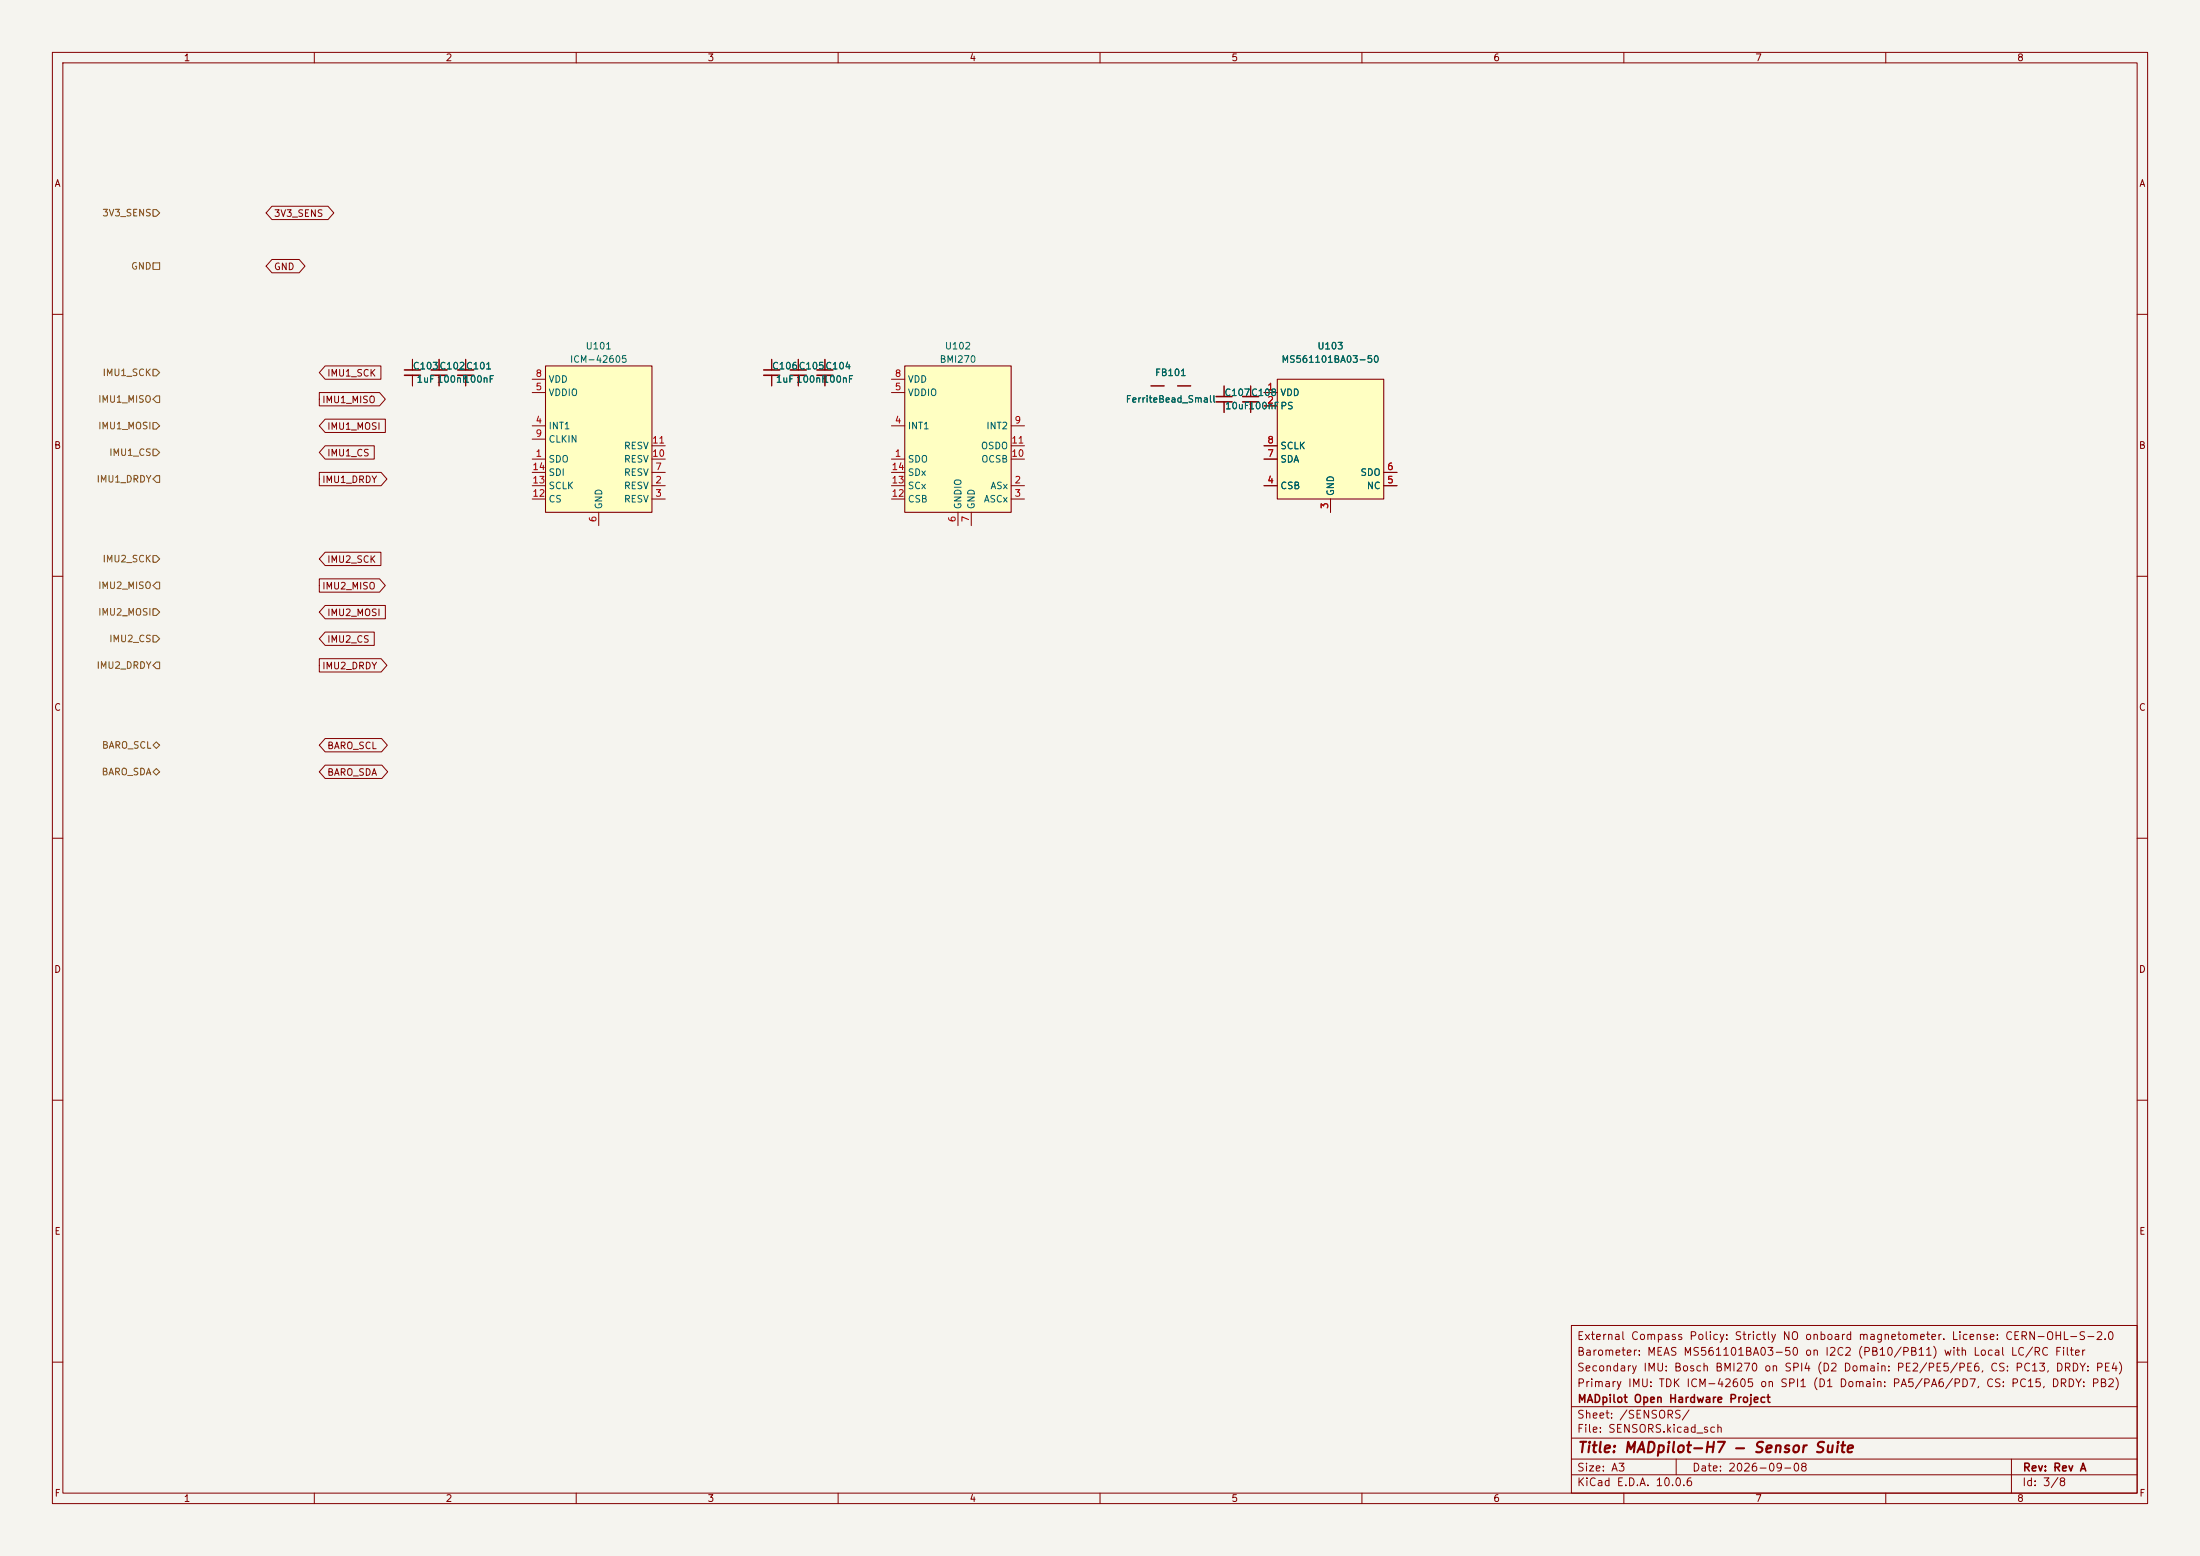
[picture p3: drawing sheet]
<svg xmlns="http://www.w3.org/2000/svg" width="420mm" height="297mm" viewBox="0 0 420 297" stroke-linecap="round" stroke-linejoin="round" font-family="sans-serif">
<path d="M0 0h420v297h-420z" fill="#f5f4ef" stroke="#f5f4ef" stroke-width=".19"/>
<g fill="none" stroke="#840000" stroke-width=".19">
<path d="M10 10h400v277h-400zM12 12h396v273h-396zM60 10v2M110 10v2M160 10v2M210 10v2M260 10v2M310 10v2M360 10v2M10 60h2M83.8 68.6v2M83.8 71.6v2.1"/>
<path d="M88.9 68.6v2M88.9 71.6v2.1M219.7 73.7h2.5M224.8 73.7h2.5M233.7 73.7v2M233.7 76.7v2M238.8 73.7v2M238.8 76.7v2M408 60h2M10 110h2M408 110h2M10 160h2"/>
<path d="M408 160h2M10 210h2M408 210h2M300 253h108v32h-108zM10 260h2M300 278.5h108M300 274.5h108M300 268.5h108M320 278.5v3M384 278.5v6.5M408 260h2M60 285v2"/>
<path d="M110 285v2M160 285v2M210 285v2M260 285v2M300 281.5h108M310 285v2M360 285v2"/>
</g>
<path d="M82.3 70.6h3M82.3 71.6h3M87.4 70.6h3M87.4 71.6h3M232.2 75.7h3M232.2 76.7h3M237.2 75.7h3.1M237.2 76.7h3.1" fill="none" stroke="#840000" stroke-width=".3"/>
<path d="M104.1 69.9h20.4v27.9h-20.4z" fill="#ffffc2"/>
<path d="M104.1 69.9h20.4v27.9h-20.4z" fill="none" stroke="#840000" stroke-width=".2"/>
<g fill="none" stroke="#840000" stroke-width=".19">
<path d="M78.7 68.6v2M78.7 71.6v2.1M101.6 74.9h2.5M101.6 72.4h2.5M147.3 68.6v2M147.3 71.6v2.1M152.4 68.6v2M152.4 71.6v2.1M101.6 87.6h2.5M101.6 92.7h2.5M101.6 95.3h2.5M101.6 81.3h2.5"/>
<path d="M101.6 90.2h2.5M101.6 83.8h2.5M114.3 97.8v2.5M124.5 87.6h2.5M124.5 92.7h2.5M124.5 95.3h2.5M124.5 90.2h2.5M124.5 85.1h2.5"/>
</g>
<path d="M77.2 70.6h3.1M77.2 71.6h3.1M145.8 70.6h3M145.8 71.6h3M150.9 70.6h3M150.9 71.6h3" fill="none" stroke="#840000" stroke-width=".3"/>
<path d="M172.7 69.9h20.3v27.9h-20.3z" fill="#ffffc2"/>
<path d="M172.7 69.9h20.3v27.9h-20.3z" fill="none" stroke="#840000" stroke-width=".2"/>
<g fill="none" stroke="#840000" stroke-width=".19">
<path d="M157.5 68.6v2M157.5 71.6v2.1M170.2 74.9h2.5M170.2 72.4h2.5M170.2 87.6h2.5M170.2 92.7h2.5M170.2 95.3h2.5M170.2 81.3h2.5M170.2 90.2h2.5M182.9 97.8v2.5M185.4 97.8v2.5M193 87.6h2.6"/>
<path d="M193 92.7h2.6M193 95.3h2.6M193 81.3h2.6M193 85.1h2.6"/>
</g>
<path d="M156 70.6h3M156 71.6h3" fill="none" stroke="#840000" stroke-width=".3"/>
<path d="M243.8 72.4h20.4v22.9h-20.4z" fill="#ffffc2"/>
<path d="M243.8 72.4h20.4v22.9h-20.4z" fill="none" stroke="#840000" stroke-width=".2"/>
<g fill="none" stroke="#840000" stroke-width=".19">
<path d="M51.9 39.4h10.7l1.1 1.2-1.1 1.3h-10.7l-1.1-1.3zM51.9 49.5h5.2l1.1 1.3-1.1 1.3h-5.2l-1.1-1.3zM61 74.9h11.5l1.1 1.3-1.1 1.3h-11.5zM62.1 69.8h10.6v2.6h-10.6l-1.1-1.3zM78.7 68.6v2M78.7 71.6v2.1M83.8 68.6v2M83.8 71.6v2.1M88.9 68.6v2M88.9 71.6v2.1M147.3 68.6v2M147.3 71.6v2.1"/>
<path d="M152.4 68.6v2M152.4 71.6v2.1M157.5 68.6v2M157.5 71.6v2.1M219.7 73.7h2.5M224.8 73.7h2.5M233.7 73.7v2M233.7 76.7v2M238.8 73.7v2M238.8 76.7v2M241.3 74.9h2.5M241.3 77.5h2.5"/>
<path d="M61 90.2h11.8l1.1 1.2-1.1 1.3h-11.8zM62.1 85.1h9.3v2.5h-9.3l-1.1-1.2zM62.1 80h11.5v2.6h-11.5l-1.1-1.3zM241.3 92.7h2.5M241.3 87.6h2.5M241.3 85.1h2.5M254 95.3v2.5M264.2 92.7h2.5M264.2 90.2h2.5M61 110.5h11.5l1.1 1.3-1.1 1.2h-11.5zM62.1 115.6h11.5v2.5h-11.5l-1.1-1.3zM62.1 105.4h10.6v2.6h-10.6l-1.1-1.3z"/>
<path d="M61 125.7h11.8l1.1 1.3-1.1 1.3h-11.8zM62.1 120.6h9.3v2.6h-9.3l-1.1-1.3zM62.1 141h10.7l1.2 1.2-1.2 1.3h-10.7l-1.1-1.3zM62.1 146h10.8l1.1 1.3-1.1 1.3h-10.8l-1.1-1.3z"/>
</g>
<g fill="none" stroke="#725600" stroke-width=".19">
<path d="M29.2 40h.6l.7 .6-.7 .7h-.6zM29.2 50.2h1.3v1.2h-1.3zM29.2 70.5h.6l.7 .6-.7 .7h-.6zM29.8 75.6h.7v1.2h-.7l-.6-.6zM29.2 80.6h.6l.7 .7-.7 .6h-.6zM29.2 85.7h.6l.7 .7-.7 .6h-.6zM29.8 90.8h.7v1.3h-.7l-.6-.7zM29.2 106h.6l.7 .7-.7 .6h-.6zM29.2 116.2h.6l.7 .6-.7 .7h-.6zM29.8 111.1h.7v1.3h-.7l-.6-.6zM29.2 121.3h.6l.7 .6-.7 .7h-.6zM29.8 126.4h.7v1.2h-.7l-.6-.6z"/>
<path d="M29.2 142.2l.6-.6 .7 .6-.7 .7zM29.8 146.7l.7 .6-.7 .7-.6-.7z"/>
</g>
<text font-size="2" fill="#840000" x="301" y="277.8">Title: MADpilot-H7 - Sensor Suite</text>
<g font-size="1.5" fill="#840000">
<text x="300.9" y="256.1">External Compass Policy: Strictly NO onboard magnetometer. License: CERN-OHL-S-2.0</text>
<text x="300.9" y="262.1">Secondary IMU: Bosch BMI270 on SPI4 (D2 Domain: PE2/PE5/PE6, CS: PC13, DRDY: PE4)</text>
<text x="300.9" y="259.1">Barometer: MEAS MS561101BA03-50 on I2C2 (PB10/PB11) with Local LC/RC Filter</text>
<text x="300.9" y="265.1">Primary IMU: TDK ICM-42605 on SPI1 (D1 Domain: PA5/PA6/PD7, CS: PC15, DRDY: PB2)</text>
<text x="301" y="268.1">MADpilot Open Hardware Project</text>
<text x="300.9" y="273.8">File: SENSORS.kicad_sch</text>
<text x="300.9" y="271.1">Sheet: /SENSORS/</text>
<text x="300.9" y="281.2">Size: A3</text>
<text x="322.9" y="281.2">Date: 2026-09-08</text>
<text x="386" y="281.2">Rev: Rev A</text>
<text x="300.9" y="284">KiCad E.D.A. 10.0.6</text>
<text x="385.9" y="284">Id: 3/8</text>
</g>
<g font-size="1.3" fill="#840000">
<text x="35" y="12">1</text>
<text x="85" y="12">2</text>
<text x="135" y="12">3</text>
<text x="185" y="12">4</text>
<text x="235" y="12">5</text>
<text x="285" y="12">6</text>
<text x="335" y="12">7</text>
<text x="385" y="12">8</text>
<text x="10.3" y="36">A</text>
<text x="408.3" y="36">A</text>
<text x="52.2" y="41.7">3V3_SENS</text>
<text x="52.2" y="51.9">GND</text>
<text x="61.4" y="77.3">IMU1_MISO</text>
<text x="62.4" y="72.2">IMU1_SCK</text>
<text x="62.4" y="82.3">IMU1_MOSI</text>
<text x="10.2" y="86">B</text>
<text x="62.4" y="87.4">IMU1_CS</text>
<text x="408.2" y="86">B</text>
<text x="61.4" y="92.5">IMU1_DRDY</text>
<text x="62.4" y="107.7">IMU2_SCK</text>
<text x="61.4" y="112.8">IMU2_MISO</text>
<text x="62.4" y="117.9">IMU2_MOSI</text>
<text x="62.4" y="123">IMU2_CS</text>
<text x="61.4" y="128.1">IMU2_DRDY</text>
<text x="10.2" y="136">C</text>
<text x="408.2" y="136">C</text>
<text x="62.4" y="143.3">BARO_SCL</text>
<text x="62.4" y="148.4">BARO_SDA</text>
<text x="10.2" y="186">D</text>
<text x="408.2" y="186">D</text>
<text x="10.3" y="236">E</text>
<text x="408.3" y="236">E</text>
<text x="10.3" y="286">F</text>
<text x="35" y="287">1</text>
<text x="85" y="287">2</text>
<text x="135" y="287">3</text>
<text x="185" y="287">4</text>
<text x="235" y="287">5</text>
<text x="285" y="287">6</text>
<text x="335" y="287">7</text>
<text x="385" y="287">8</text>
<text x="408.3" y="286">F</text>
</g>
<g font-size="1.3" fill="#725600">
<text x="19.4" y="41.6">3V3_SENS</text>
<text x="24.9" y="51.8">GND</text>
<text x="18.6" y="77.2">IMU1_MISO</text>
<text x="19.5" y="72.1">IMU1_SCK</text>
<text x="18.6" y="82.2">IMU1_MOSI</text>
<text x="20.7" y="87.3">IMU1_CS</text>
<text x="18.3" y="92.4">IMU1_DRDY</text>
<text x="19.5" y="107.6">IMU2_SCK</text>
<text x="18.6" y="112.7">IMU2_MISO</text>
<text x="18.6" y="117.8">IMU2_MOSI</text>
<text x="20.7" y="122.9">IMU2_CS</text>
<text x="18.3" y="128">IMU2_DRDY</text>
<text x="19.4" y="143.2">BARO_SCL</text>
<text x="19.3" y="148.3">BARO_SDA</text>
</g>
<g font-size="1.3" fill="#006464">
<text x="78.7" y="70.8">C103C102C101</text>
<text x="108.7" y="69.5">ICM-42605</text>
<text x="111.7" y="67">U101</text>
<text x="147.3" y="70.8">C106C105C104</text>
<text x="179.3" y="69.5">BMI270</text>
<text x="180.3" y="67">U102</text>
<text x="244.5" y="69.5">MS561101BA03-50</text>
<text x="251.4" y="67">U103</text>
<text x="79.4" y="73.4">1uF 100nF</text>
<text x="88.4" y="73.4">100nF</text>
<text x="104.6" y="75.9">VDDIO</text>
<text x="104.6" y="73.4">VDD</text>
<text x="148" y="73.4">1uF 100nF</text>
<text x="157" y="73.4">100nF</text>
<text x="173.2" y="75.9">VDDIO</text>
<text x="173.2" y="73.4">VDD</text>
<text x="214.8" y="77.2">FerriteBead_Small</text>
<text x="220.4" y="72.1">FB101</text>
<text x="233.6" y="75.9">C107C108</text>
<text x="244.3" y="75.9">VDD</text>
<text x="104.6" y="82.2">INT1</text>
<text x="173.2" y="82.2">INT1</text>
<text x="188.2" y="82.2">INT2</text>
<text x="233.8" y="78.4">10uF100nFPS</text>
<text x="104.6" y="88.6">SDO</text>
<text x="104.6" y="84.8">CLKIN</text>
<text x="119" y="88.6">RESV</text>
<text x="119" y="86.1">RESV</text>
<text x="173.2" y="88.6">SDO</text>
<text x="187.2" y="86.1">OSDO</text>
<text x="187.2" y="88.6">OCSB</text>
<text x="244.3" y="88.6">SDA</text>
<text x="244.3" y="86.1">SCLK</text>
<text x="104.6" y="93.7">SCLK</text>
<text x="104.6" y="91.1">SDI</text>
<text x="119" y="93.7">RESV</text>
<text x="119" y="91.1">RESV</text>
<text x="173.2" y="93.7">SCx</text>
<text x="173.2" y="91.1">SDx</text>
<text x="189" y="93.7">ASx</text>
<text x="244.3" y="93.7">CSB</text>
<text x="255" y="94.8" transform="rotate(-90 255 94.8)">GND</text>
<text x="259.6" y="91.1">SDO</text>
<text x="260.8" y="93.7">NC</text>
<text x="104.6" y="96.2">CS</text>
<text x="115.3" y="97.3" transform="rotate(-90 115.3 97.3)">GND</text>
<text x="119" y="96.2">RESV</text>
<text x="173.2" y="96.2">CSB</text>
<text x="183.8" y="97.3" transform="rotate(-90 183.8 97.3)">GNDIO</text>
<text x="186.4" y="97.3" transform="rotate(-90 186.4 97.3)">GND</text>
<text x="187.7" y="96.2">ASCx</text>
</g>
<g font-size="1.3" fill="#a90000">
<text x="102.1" y="74.8">5</text>
<text x="102.1" y="72.3">8</text>
<text x="170.7" y="74.8">5</text>
<text x="170.7" y="72.3">8</text>
<text x="241.8" y="74.8">1</text>
<text x="241.8" y="77.3">2</text>
<text x="102.1" y="81.1">4</text>
<text x="102.1" y="83.7">9</text>
<text x="170.7" y="81.1">4</text>
<text x="193.6" y="81.1">9</text>
<text x="102.1" y="87.5">1</text>
<text x="124.4" y="87.5">10</text>
<text x="124.4" y="85">11</text>
<text x="170.7" y="87.5">1</text>
<text x="193" y="87.5">10</text>
<text x="193" y="85">11</text>
<text x="241.8" y="87.5">7</text>
<text x="241.8" y="85">8</text>
<text x="101.5" y="95.1">12</text>
<text x="101.5" y="92.6">13</text>
<text x="101.5" y="90">14</text>
<text x="125" y="92.6">2</text>
<text x="125" y="95.1">3</text>
<text x="125" y="90">7</text>
<text x="170.1" y="95.1">12</text>
<text x="170.1" y="92.6">13</text>
<text x="170.1" y="90">14</text>
<text x="193.6" y="92.6">2</text>
<text x="193.6" y="95.1">3</text>
<text x="241.8" y="92.6">4</text>
<text x="264.7" y="92.6">5</text>
<text x="264.7" y="90">6</text>
<text x="114.2" y="99.8" transform="rotate(-90 114.2 99.8)">6</text>
<text x="182.7" y="99.8" transform="rotate(-90 182.7 99.8)">6</text>
<text x="185.3" y="99.8" transform="rotate(-90 185.3 99.8)">7</text>
<text x="253.9" y="97.3" transform="rotate(-90 253.9 97.3)">3</text>
</g>
</svg>
